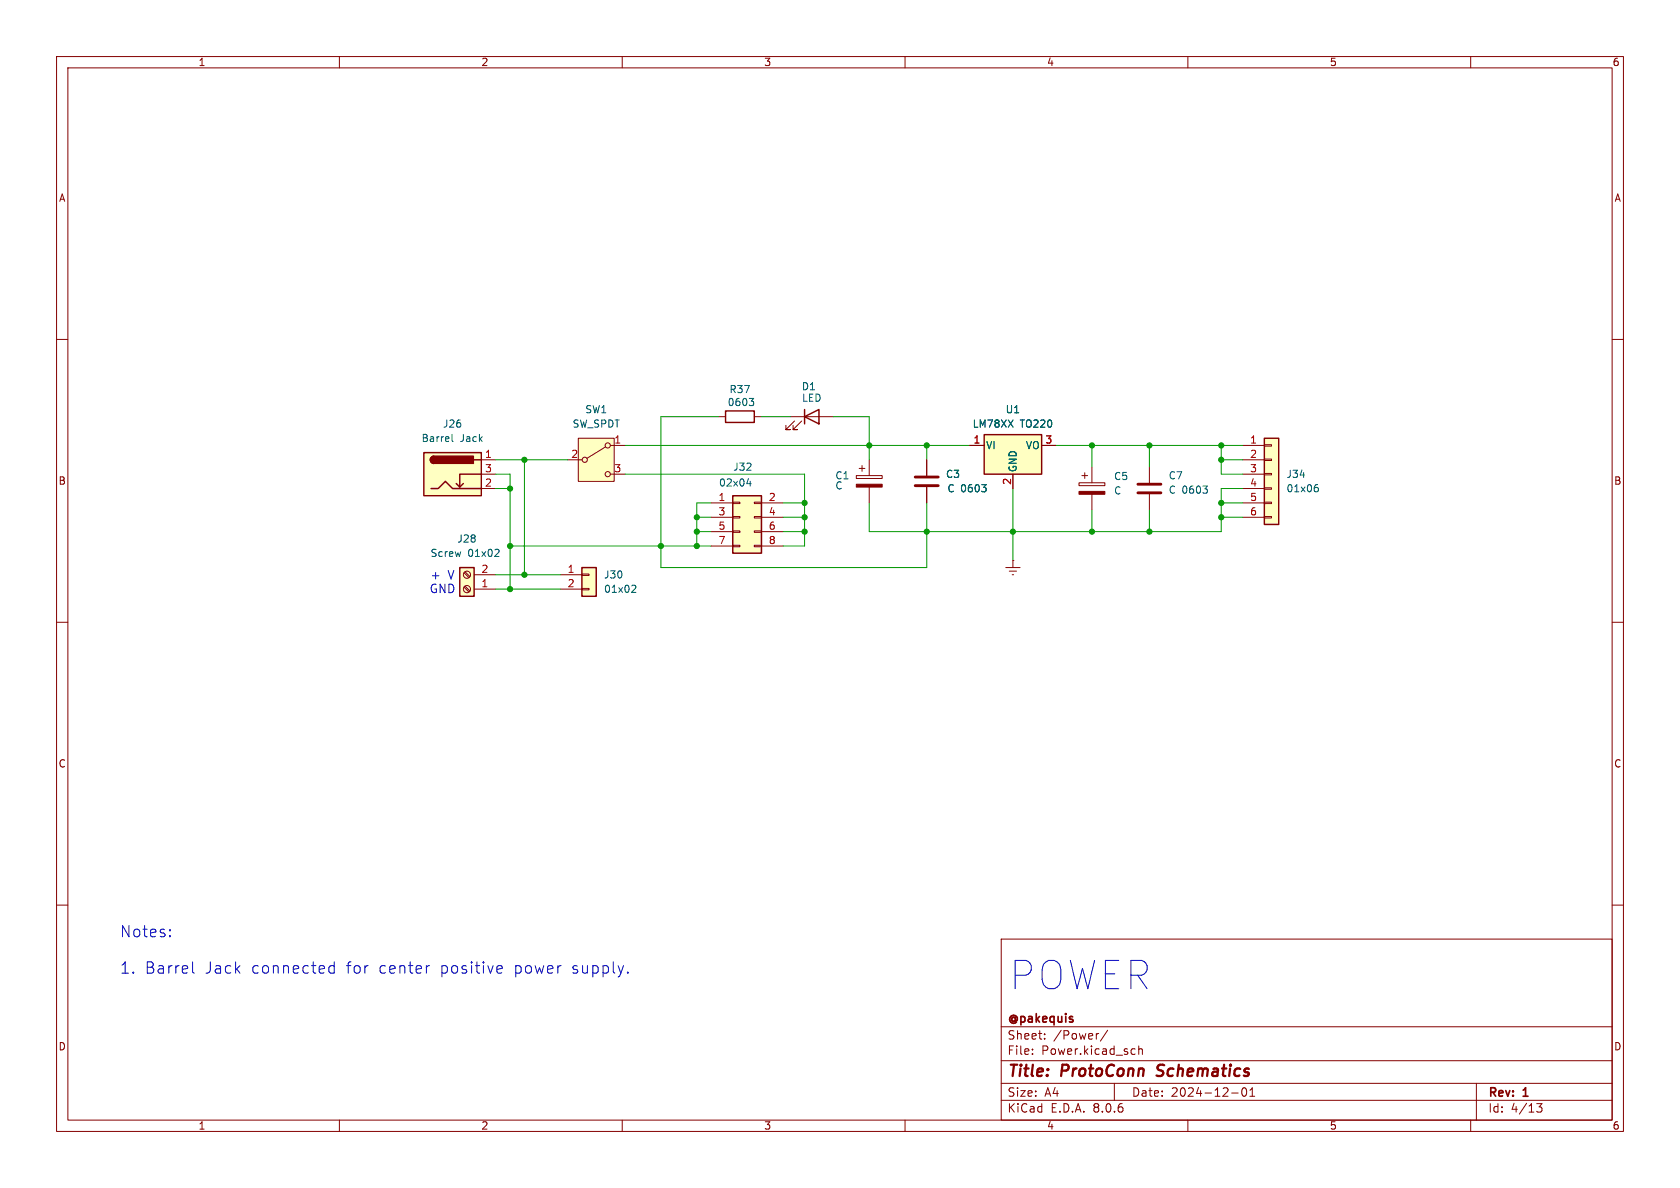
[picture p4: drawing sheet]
<svg xmlns="http://www.w3.org/2000/svg" width="297mm" height="210mm" viewBox="0 0 297 210" stroke-linecap="round" stroke-linejoin="round" font-family="sans-serif">
<g fill="none" stroke="#840000" stroke-width=".18">
<path d="M10 10h277v190h-277zM12 12h273v186h-273zM60 10v2M110 10v2M160 10v2M210 10v2M260 10v2M10 60h2M285 60h2M10 110h2M285 110h2M10 160h2"/>
<path d="M285 160h2M177 166h108v32h-108zM60 198v2M110 198v2M160 198v2M177 194.5h108M177 191.5h108M177 187.5h108M177 181.5h108M182.5 186.3v.1M182.5 185.5v.1M184.7 183.6v.1"/>
<path d="M184.7 182.8v.1M194.2 182.7l-.2 .1M195.8 182.1l-1.3 2M197 191.5v3M200.2 185.4l.5 .1M200.7 186.3l-.5 .1M201.3 185.5l.2-.1 .4 .1 .1 .9M201.3 184.9v1.5M210 198v2M217.7 193.2h1.2M219.7 192.4l.2-.1a.81 .81 0 0 1 .6 .6 .81 .81 0 0 1-.3 .8l-.2 .1a.81 .81 0 0 1-.3-1.4zM221 193.8h.8"/>
<path d="M221 192.7l.4-.4v1.5M260 198v2M261 191.5v6.5M271.7 195.1h.9l-.5 .6 .4 .1v.7l-.2 .1-.6-.1"/>
</g>
<path d="M204.5 190.1l.2 .1M204.8 188.4l-.2 .4 .1 .2" fill="none" stroke="#840000" stroke-width=".4"/>
<path d="M81.3 100.3h2.5v5.1h-2.5z" fill="#ffffc2"/>
<path d="M81.3 100.3h2.5v5.1h-2.5z" fill="none" stroke="#840000" stroke-width=".25"/>
<g fill="none" stroke="#840000" stroke-width=".18">
<path d="M82 101.3l.9 .8M82 103.8l.9 .8M82.2 101.1l.9 .8M82.2 103.6l.9 .9M83.8 104.1h3.8M83.8 101.6h3.8"/>
<circle cx="82.5" cy="101.6" r=".63"/>
<circle cx="82.5" cy="104.1" r=".63"/>
</g>
<path d="M88 97.1l.2 .2v.3l-.8 .8h.8" fill="none" stroke="#006464" stroke-width=".18"/>
<path d="M74.9 80h10.2v7.6h-10.2z" fill="#ffffc2"/>
<path d="M74.9 80h10.2v7.6h-10.2zM76.2 86.4h1.3l1.2-1.3 1.3 1.3h5.1M76.7 80.6a.64 .64 0 0 0-.6 .7 .64 .64 0 0 0 .6 .6M81.9 85.5l-.6 .6M83.8 81.3h1.3M85.1 83.8h-3.8v2.3l-.7-.6" fill="none" stroke="#840000" stroke-width=".25"/>
<g fill="#840000" stroke="#840000" stroke-width=".25">
<path d="M76.3 80.8l.4-.2v1.3a.63 .63 0 0 1-.6-.4 .63 .63 0 0 1 .2-.7z"/>
<path d="M76.7 80.6h7v1.3h-7z"/>
</g>
<path d="M85.1 81.3h2.5M85.1 86.4h2.5M85.1 83.8h2.5" fill="none" stroke="#840000" stroke-width=".18"/>
<path d="M79.9 76.8v1.1l.2 .1" fill="none" stroke="#006464" stroke-width=".18"/>
<path d="M223.5 77.5h2.6v15.2h-2.6z" fill="#ffffc2"/>
<g fill="none" stroke="#840000" stroke-width=".18">
<path d="M219.7 78.7h3.8M223.5 78.6h1.3v.3h-1.3zM163.8 81.3v2.8M163.8 86.1v2.8M219.7 81.3h3.8M219.7 83.8h3.8M219.7 86.4h3.8M219.7 88.9h3.8M219.7 91.4h3.8M223.5 91.3h1.3v.3h-1.3zM223.5 88.8h1.3v.2h-1.3zM223.5 86.2h1.3v.3h-1.3z"/>
<path d="M223.5 83.7h1.3v.2h-1.3zM223.5 81.2h1.3v.2h-1.3z"/>
</g>
<path d="M223.5 77.5h2.6v15.2h-2.6z" fill="none" stroke="#840000" stroke-width=".25"/>
<path d="M173.5 85.7h.8l-.4 .5M174.3 86.3v.5M232.6 86.2h.3l.2 .2-.1 .4-.4 .1M232.7 85.7h.2" fill="none" stroke="#006464" stroke-width=".18"/>
<path d="M161.8 85.9h4.1M161.8 84.3h4.1" fill="none" stroke="#840000" stroke-width=".51"/>
<path d="M102.9 100.3h2.5v5.1h-2.5z" fill="#ffffc2"/>
<g fill="none" stroke="#840000" stroke-width=".18">
<path d="M179.1 99.1h.1M179.1 99.1v1.2M190.8 85.3h4.5v.6h-4.5zM191.3 84.1h1M191.8 83.6v1M193 82.6v2.7M193 87.4v2.8M99.1 101.6h3.8M99.1 104.1h3.8M102.9 104h1.2v.3h-1.2zM102.9 101.5h1.2v.2h-1.2zM177.8 100.3h2.5"/>
<path d="M178.4 101h1.3M178.9 101.6h.3"/>
</g>
<path d="M102.9 100.3h2.5v5.1h-2.5z" fill="none" stroke="#840000" stroke-width=".25"/>
<path d="M111.9 103.4l.4 .1 .1 .3-.8 .9h.8" fill="none" stroke="#006464" stroke-width=".18"/>
<path d="M190.8 86.9h4.5v.5h-4.5z" fill="#840000" stroke="#840000" stroke-width=".18"/>
<path d="M102.2 77.5h6.4v7.6h-6.4z" fill="#ffffc2"/>
<g fill="none" stroke="#840000" stroke-width=".18">
<path d="M102.2 77.5h6.4v7.6h-6.4zM107.1 79l-3.3 2M107.9 78.7h2.6M100.3 81.3h2.6M107.9 83.8h2.6M203.2 82.6v2.7M203.2 87.4v2.8"/>
<circle cx="107.4" cy="78.7" r=".46"/>
<circle cx="103.4" cy="81.3" r=".46"/>
<circle cx="107.4" cy="83.8" r=".46"/>
</g>
<path d="M201.2 87.1h4M201.2 85.6h4" fill="none" stroke="#840000" stroke-width=".51"/>
<path d="M212.7 85.9h.7l-.4 .5M213.4 86.5v.6" fill="none" stroke="#006464" stroke-width=".18"/>
<path d="M174 76.8h10.1v7h-10.1z" fill="#ffffc2"/>
<path d="M128.3 72.6h5v2.1h-5zM174 76.8h10.1v7h-10.1z" fill="none" stroke="#840000" stroke-width=".25"/>
<path d="M127 73.7h1.3M133.3 73.7h1.3M171.4 78.7h2.6M184.1 78.7h2.6M151.4 84.1h4.6v.5h-4.6zM151.9 82.8h1M152.4 82.3v1M153.7 81.3v2.8M153.7 86.1v2.8M179.1 83.8v2.6" fill="none" stroke="#840000" stroke-width=".18"/>
<path d="M132.5 70.4h.7l-.4 .5M133 70.9l.2 .3v.3l-.2 .2" fill="none" stroke="#006464" stroke-width=".18"/>
<path d="M151.4 85.6h4.6v.5h-4.6z" fill="#840000" stroke="#840000" stroke-width=".18"/>
<path d="M129.5 87.6h5.1v10.2h-5.1z" fill="#ffffc2"/>
<g fill="none" stroke="#840000" stroke-width=".18">
<path d="M139.7 73.7h7.6M140.5 74.4l-1.6 1.5h.8h-.8v-.7M141.7 74.4l-1.5 1.5h.8h-.8v-.7M171.4 78.7h2.6M184.1 78.7h2.6M125.7 88.9h3.8M125.7 91.4h3.8M125.7 94h3.8M125.7 96.5h3.8M129.5 96.4h1.3v.2h-1.3zM129.5 93.9h1.3v.2h-1.3zM129.5 91.3h1.3v.3h-1.3z"/>
<path d="M129.5 88.8h1.3v.2h-1.3zM133.3 96.4h1.3v.2h-1.3zM133.3 93.9h1.3v.2h-1.3zM133.3 91.3h1.3v.3h-1.3zM133.3 88.8h1.3v.2h-1.3zM134.6 88.9h3.8M134.6 91.4h3.8M134.6 94h3.8M134.6 96.5h3.8M163.8 81.3v2.8M163.8 86.1v2.8M179.1 83.8v2.6"/>
</g>
<path d="M142.2 73.7l2.6-1.3v2.5zM142.2 72.4v2.5M129.5 87.6h5.1v10.2h-5.1z" fill="none" stroke="#840000" stroke-width=".25"/>
<path d="M132 85.5h.8M132.6 85.1v.8M173.5 85.7h.8l-.4 .5M174.3 86.3v.5" fill="none" stroke="#006464" stroke-width=".18"/>
<g fill="none" stroke="#0000c2" stroke-width=".18">
<path d="M30 165.4l.1 .1-.1 .1M30 165.4l-.1 .1 .1 .1M30 164.4v.1M30 165.4v.2M30 164.4l.1 .1h-.1M30 164.4l-.1 .1h.1M34 170v1.7l.3 .3M59.1 170v2M59.1 170.8l-.6-.1-.4 .4v.6l.2 .2 .2 .1 .6-.1M75.9 170.7l-.3 .1M88.1 170.7l.6 .1 .1 .4-1 .2M88.7 171.9l-.6 .1"/>
<path d="M111 171.8l.1 .1-.1 .1M111 171.8l-.1 .1 .1 .1M111 171.8v.2"/>
</g>
<g fill="none" stroke="#009600" stroke-width=".18">
<path d="M110.5 78.7h60.9M127 73.7h-10.2v26.6h47v-11.4M134.6 73.7h5.1M147.3 73.7h6.4v7.6M163.8 78.7v2.6M186.7 78.7h33M193 78.7v3.9M203.2 78.7v3.9M215.9 78.7v5.1h3.8M87.6 86.4h2.6M87.6 83.8h2.6v20.3M87.6 81.3h12.7"/>
<path d="M90.2 96.5h35.5M92.7 81.3v20.3M110.5 83.8h31.7v12.7h-3.8M123.2 94h2.5M123.2 91.4h2.5M125.7 88.9h-2.5v7.6M138.4 94h3.8M138.4 88.9h3.8M138.4 91.4h3.8M179.1 86.4v12.7M193 90.2v3.8M203.2 90.2v3.8"/>
<path d="M215.9 81.3h3.8M215.9 88.9h3.8M215.9 91.4h3.8M219.7 86.4h-3.8v7.6h-62.2v-5.1M87.6 101.6h11.5M87.6 104.1h11.5"/>
</g>
<g fill="#009600" stroke="#009600" stroke-width=".18">
<circle cx="92.7" cy="101.6" r=".46"/>
<circle cx="90.2" cy="104.1" r=".46"/>
<circle cx="90.2" cy="96.5" r=".46"/>
<circle cx="90.2" cy="86.4" r=".46"/>
<circle cx="92.7" cy="81.3" r=".46"/>
<circle cx="203.2" cy="94" r=".46"/>
<circle cx="179.1" cy="94" r=".46"/>
<circle cx="193" cy="94" r=".46"/>
<circle cx="215.9" cy="88.9" r=".46"/>
<circle cx="163.8" cy="94" r=".46"/>
<circle cx="215.9" cy="78.7" r=".46"/>
<circle cx="215.9" cy="81.3" r=".46"/>
<circle cx="153.7" cy="78.7" r=".46"/>
<circle cx="163.8" cy="78.7" r=".46"/>
<circle cx="215.9" cy="91.4" r=".46"/>
<circle cx="203.2" cy="78.7" r=".46"/>
<circle cx="193" cy="78.7" r=".46"/>
<circle cx="116.8" cy="96.5" r=".46"/>
<circle cx="123.2" cy="94" r=".46"/>
<circle cx="123.2" cy="96.5" r=".46"/>
<circle cx="142.2" cy="91.4" r=".46"/>
<circle cx="142.2" cy="94" r=".46"/>
<circle cx="142.2" cy="88.9" r=".46"/>
<circle cx="123.2" cy="91.4" r=".46"/>
</g>
<text font-size="7" fill="#0000c2" x="178.5" y="175.2">POWER</text>
<g font-size="2.8" fill="#0000c2">
<text x="21.1" y="165.9">Notes:</text>
<text x="21.1" y="172.3">1.</text>
<text x="25.5" y="172.3">Barrel</text>
<text x="36.1" y="172.3">Jack</text>
<text x="44.4" y="172.3">connected</text>
<text x="61.2" y="172.3">for</text>
<text x="67" y="172.3">center</text>
<text x="77.9" y="172.3">positive</text>
<text x="91" y="172.3">power</text>
<text x="101.3" y="172.3">supply.</text>
</g>
<g font-size="2.8" fill="#840000">
<text x="178" y="190.9">Title:</text>
<text x="187.7" y="190.9">ProtoConn</text>
<text x="205.4" y="190.9">Schematics</text>
</g>
<g font-size="2.1" fill="#0000c2">
<text x="75.9" y="105.1">GND</text>
<text x="76" y="102.6">+</text>
<text x="79.2" y="102.6">V</text>
</g>
<g font-size="2.1" fill="#840000">
<text x="178" y="184">Sheet:</text>
<text x="178" y="181.2">@pakequis</text>
<text x="186.2" y="184">/Power/</text>
<text x="178" y="186.7">File:</text>
<text x="184.1" y="186.7">Power.kicad_sch</text>
<text x="178" y="196.9">KiCad</text>
<text x="178" y="194.1">Size:</text>
<text x="184.7" y="194.1">A4</text>
<text x="185.7" y="196.9">E.D.A.</text>
<text x="193.3" y="196.9">8.0.6</text>
<text x="200" y="194.1">Date:</text>
<text x="207" y="194.1">2024-12-01</text>
<text x="263" y="194.3">Rev:</text>
<text x="263" y="196.9">Id:</text>
<text x="267.1" y="196.9">4/13</text>
<text x="269.4" y="194.3">1</text>
</g>
<g font-size="1.8" fill="#840000">
<text x="35" y="11.9">1</text>
<text x="85" y="11.9">2</text>
<text x="135" y="11.9">3</text>
<text x="185" y="11.9">4</text>
<text x="235" y="11.9">5</text>
<text x="285" y="11.9">6</text>
<text x="10.3" y="35.9">A</text>
<text x="285.3" y="35.9">A</text>
<text x="10.3" y="85.9">B</text>
<text x="285.3" y="85.9">B</text>
<text x="10.3" y="135.9">C</text>
<text x="285.3" y="135.9">C</text>
<text x="10.3" y="185.9">D</text>
<text x="285.3" y="185.9">D</text>
<text x="35" y="199.9">1</text>
<text x="85" y="199.9">2</text>
<text x="135" y="199.9">3</text>
<text x="185" y="199.9">4</text>
<text x="235" y="199.9">5</text>
<text x="285" y="199.9">6</text>
</g>
<g font-size="1.8" fill="#006464">
<text x="128.5" y="72">0603</text>
<text x="128.9" y="69.7">R37</text>
<text x="141.7" y="69.2">D1</text>
<text x="141.7" y="71.2">LED</text>
<text x="78.2" y="75.8">J26</text>
<text x="101.1" y="75.8">SW_SPDT</text>
<text x="103.4" y="73.3">SW1</text>
<text x="171.9" y="75.8">LM78XX</text>
<text x="177.7" y="73.3">U1</text>
<text x="180.4" y="75.8">TO220</text>
<text x="74.4" y="78.3">Barrel</text>
<text x="81.4" y="78.3">Jack</text>
<text x="129.5" y="83.4">J32</text>
<text x="174.2" y="79.6">VI</text>
<text x="179.9" y="83.6" transform="rotate(-90 179.9 83.6)">GND</text>
<text x="181.3" y="79.6">VO</text>
<text x="127" y="86.2">02x04</text>
<text x="147.6" y="84.9">C1</text>
<text x="147.6" y="86.7">C</text>
<text x="167.1" y="84.7">C3</text>
<text x="167.4" y="87.2">C 0603</text>
<text x="196.9" y="85.1">C5</text>
<text x="196.9" y="87.6">C</text>
<text x="206.5" y="84.9">C7</text>
<text x="206.5" y="87.5">C 0603</text>
<text x="227.3" y="87.2">01x06</text>
<text x="227.3" y="84.7">J34</text>
<text x="76" y="98.7">Screw</text>
<text x="80.8" y="96.1">J28</text>
<text x="82.7" y="98.7">01x02</text>
<text x="106.7" y="105">01x02</text>
<text x="106.7" y="102.5">J30</text>
</g>
<g font-size="1.8" fill="#a90000">
<text x="85.7" y="81">1</text>
<text x="85.7" y="83.6">3</text>
<text x="100.9" y="81">2</text>
<text x="108.5" y="78.5">1</text>
<text x="108.5" y="83.6">3</text>
<text x="172" y="78.5">1</text>
<text x="184.7" y="78.5">3</text>
<text x="220.9" y="78.5">1</text>
<text x="220.9" y="81">2</text>
<text x="220.9" y="83.6">3</text>
<text x="85.7" y="86.1">2</text>
<text x="126.9" y="88.6">1</text>
<text x="135.8" y="88.6">2</text>
<text x="178.8" y="85.8" transform="rotate(-90 178.8 85.8)">2</text>
<text x="220.9" y="86.1">4</text>
<text x="220.9" y="88.6">5</text>
<text x="126.9" y="91.2">3</text>
<text x="126.9" y="93.7">5</text>
<text x="135.8" y="91.2">4</text>
<text x="135.8" y="93.7">6</text>
<text x="220.9" y="91.2">6</text>
<text x="85" y="101.3">2</text>
<text x="100.3" y="101.3">1</text>
<text x="126.9" y="96.3">7</text>
<text x="135.8" y="96.3">8</text>
<text x="85" y="103.9">1</text>
<text x="100.3" y="103.9">2</text>
</g>
</svg>
